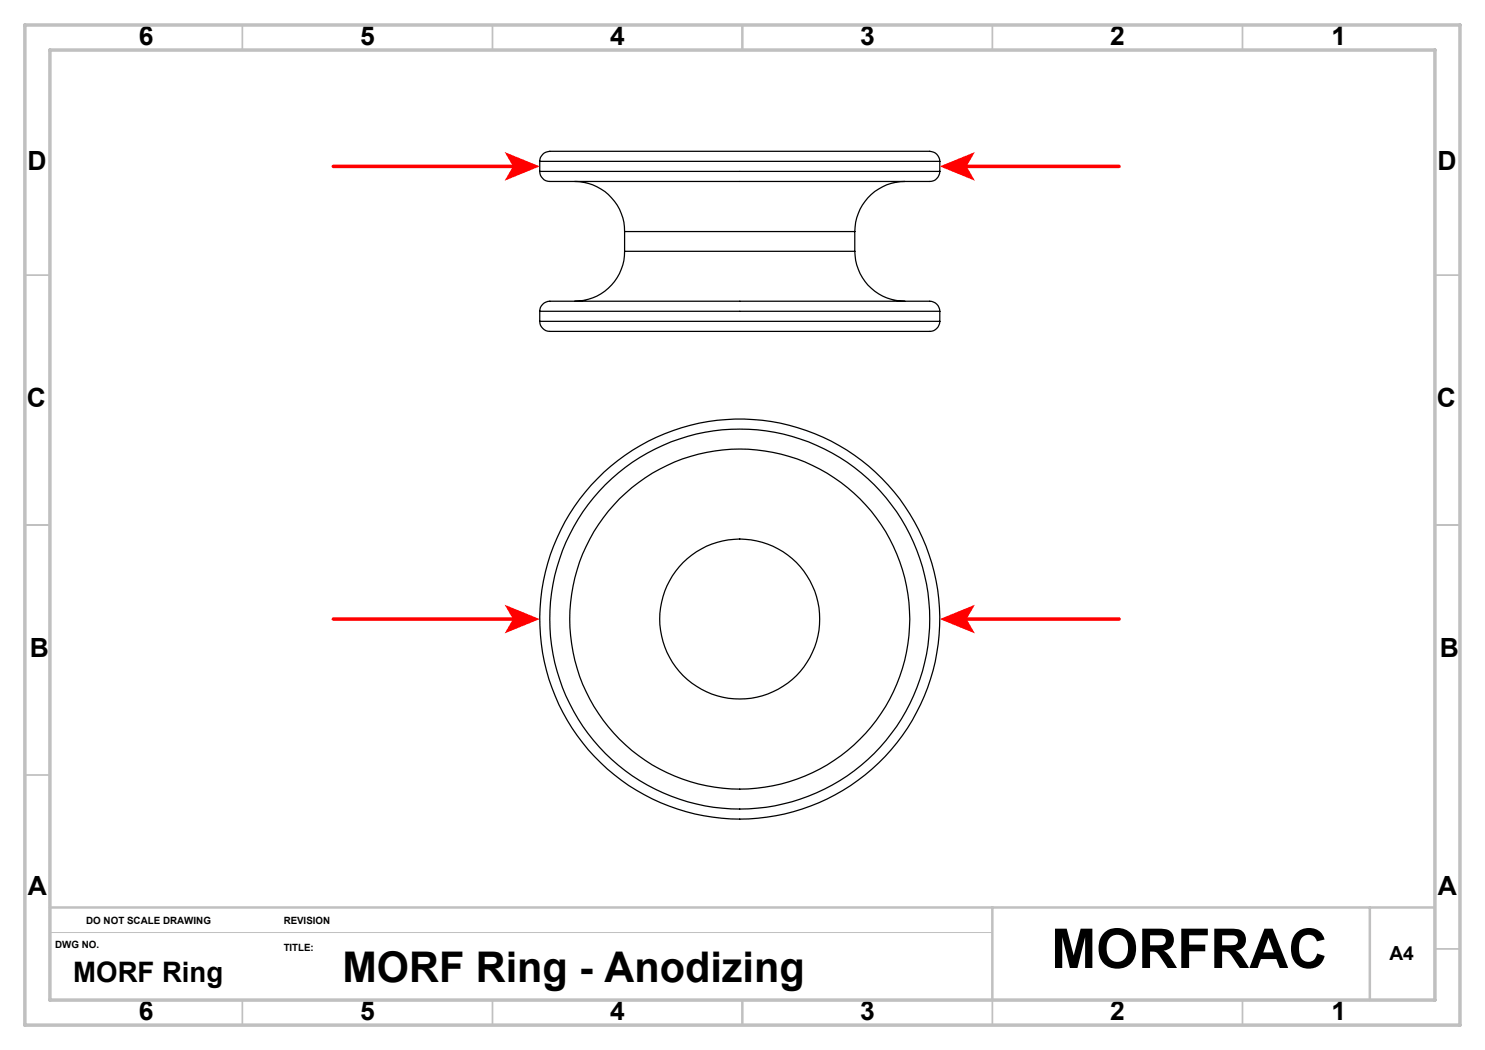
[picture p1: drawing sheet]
<svg xmlns="http://www.w3.org/2000/svg" width="297mm" height="210mm" viewBox="0 0 297 210" stroke-linecap="round" stroke-linejoin="round" font-family="sans-serif">
<!-- layer: Layer 1 -->
<path d="M10 186.5h188.5" fill="none" stroke="#c0c0c0" stroke-width=".2"/>
<g fill="none" stroke="#c0c0c0" stroke-width=".35">
<path d="M48.5 5v5M98.5 5v5M148.5 5v5M198.5 5v5M248.5 5v5M5 55h5M287 55h5M5 105h5M287 105h5M5 155h5M287 189.8h5M48.5 200v5"/>
<path d="M98.5 200v5M148.5 200v5M198.5 200v5M248.5 200v5"/>
</g>
<path d="M10 181.5h277M198.5 181.5v18.5M274 181.5v18.5" fill="none" stroke="#c0c0c0" stroke-width=".5"/>
<path d="M5 5h287v200h-287zM10 10h277v190h-277z" fill="none" stroke="#c0c0c0" stroke-width=".7"/>
<g fill="none" stroke="#000" stroke-width=".25">
<path d="M107.9 32.3a2.34 2.34 0 0 1 3-2h74a2.57 2.57 0 0 1 3 1.6l.1 .4M107.9 34.3a2.14 2.14 0 0 0 2.7 2h74.7a2.14 2.14 0 0 0 2.7-2M107.9 32.3h80.1M107.9 34.3h80.1M107.9 32.3v2M114.9 36.3a10 10 0 0 1 10 10M181 36.3a10 10 0 0 0-10 10M188 32.3v2M124.9 50.3a10 10 0 0 1-10 9.9M124.9 50.3h46.1M124.9 46.3h46.1M124.9 46.3v4"/>
<path d="M171 50.3a10 10 0 0 0 10 9.9M171 46.3v4M107.9 64.3a2.14 2.14 0 0 0 2.7 2h74.3a2.4 2.4 0 0 0 3.1-2M107.9 62.3a2.34 2.34 0 0 1 3-2.1h74a2.4 2.4 0 0 1 3.1 2.1M107.9 64.3h80.1M107.9 62.3h80.1M107.9 62.3v2M188 62.3v2"/>
<circle cx="147.9" cy="123.8" r="40"/>
<circle cx="147.9" cy="123.8" r="34"/>
<circle cx="147.9" cy="123.8" r="16"/>
<circle cx="148" cy="123.8" r="38"/>
</g>
<path d="M192.9 33.3h30.9" fill="none" stroke="#f00" stroke-width=".71"/>
<path d="M188 33.3l7-2.9-1.7 2.9 1.7 2.8z" fill="#f00"/>
<path d="M66.7 33.3h36.3" fill="none" stroke="#f00" stroke-width=".71"/>
<path d="M100.9 30.4l7 2.9-7 2.8 1.7-2.8z" fill="#f00"/>
<path d="M192.9 123.8h30.9" fill="none" stroke="#f00" stroke-width=".71"/>
<path d="M188 123.8l7-2.9-1.7 2.9 1.7 2.9z" fill="#f00"/>
<path d="M66.7 123.8h36.3" fill="none" stroke="#f00" stroke-width=".71"/>
<path d="M100.9 120.9l7 2.9-7 2.9 1.7-2.9z" fill="#f00"/>
<text font-size="11" x="210.2" y="193.6">MORFRAC</text>
<text font-size="8.5" x="68.5" y="196.3">MORF Ring - Anodizing</text>
<text font-size="5.6" x="14.7" y="196.4">MORF Ring</text>
<g font-size="5.3">
<text x="27.8" y="8.9">6</text>
<text x="72" y="8.9">5</text>
<text x="122" y="8.9">4</text>
<text x="172" y="8.9">3</text>
<text x="222" y="8.9">2</text>
<text x="266.3" y="8.9">1</text>
<text x="5.5" y="33.9">D</text>
<text x="287.5" y="33.9">D</text>
<text x="5.3" y="81.4">C</text>
<text x="287.3" y="81.4">C</text>
<text x="6" y="131.4">B</text>
<text x="288" y="131.4">B</text>
<text x="5.5" y="178.9">A</text>
<text x="287.5" y="178.9">A</text>
<text x="27.8" y="203.9">6</text>
<text x="72" y="203.9">5</text>
<text x="122" y="203.9">4</text>
<text x="172" y="203.9">3</text>
<text x="222" y="203.9">2</text>
<text x="266.3" y="203.9">1</text>
</g>
<text font-size="3.9" x="277.9" y="192">A4</text>
<g font-size="2">
<text x="17.2" y="184.8">DO NOT SCALE DRAWING</text>
<text x="56.7" y="184.8">REVISION</text>
<text x="11" y="189.7">DWG NO.</text>
<text x="56.7" y="190.2">TITLE:</text>
</g>
</svg>
